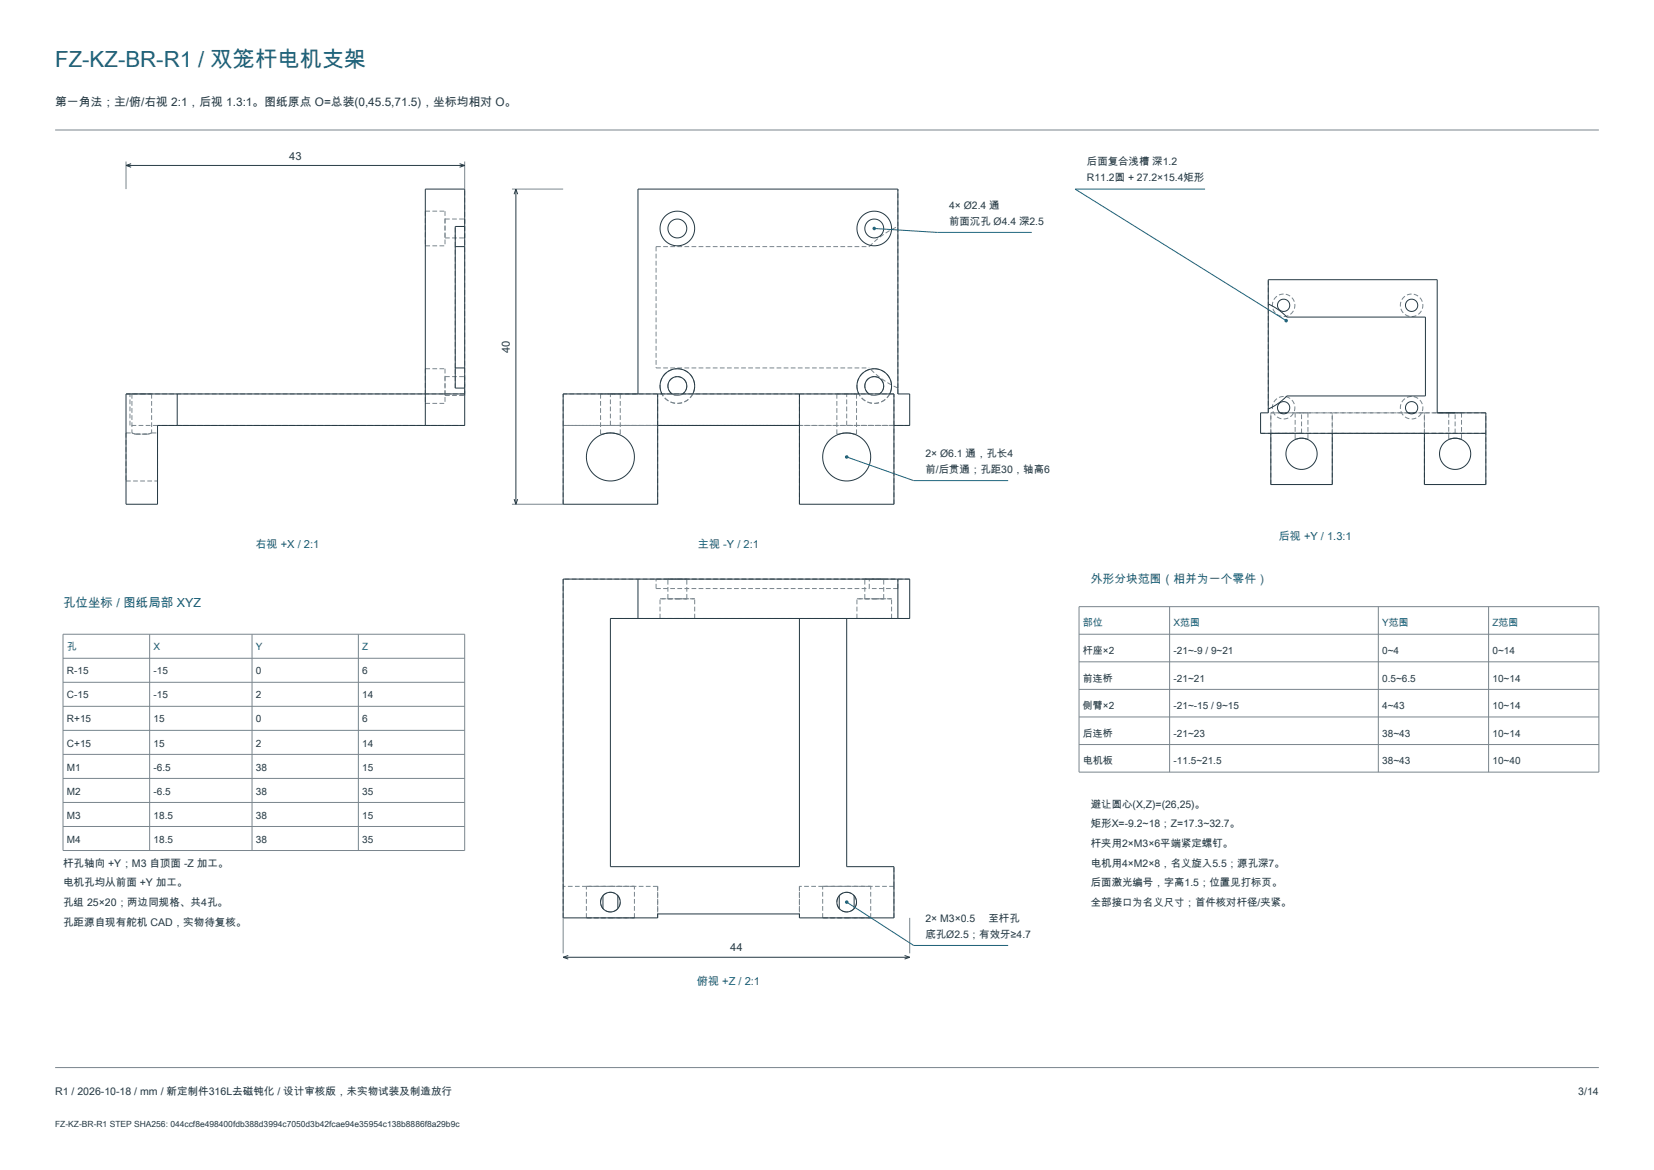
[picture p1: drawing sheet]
<svg xmlns="http://www.w3.org/2000/svg" width="420mm" height="297mm" viewBox="0 0 420 297" stroke-linecap="round" stroke-linejoin="round" font-family="sans-serif">
<path d="M14 33h392M32 41v7M118 41v7M130 48h13M130 128h13M143 233v9M231 233v9M14 271h392" fill="none" stroke="#7a858d" stroke-width=".25"/>
<g fill="none" stroke="#7a858d" stroke-width=".25" stroke-dasharray="1.2 .6" stroke-linecap="butt">
<path d="M108 53.6v8.8M108 53.6h5M113 55.6h5M113 55.6v4.8M113 53.6v8.8M118 55.6v4.8M228 57.5v-9.5M108 62.4h5M113 60.4h5M115.6 62.6v-5.1M166.6 62.6h54.1M166.6 62.6v30.8"/>
<path d="M220.7 62.6l2.9-2.5 2.1-1.5 2.3-1.1M326 74.6a2.86 2.86 0 0 0-2.6 4.2 2.86 2.86 0 0 0 4.9 .3 2.86 2.86 0 0 0-2-4.4l-.3-.1M358.5 74.6a2.86 2.86 0 0 0-2.6 4.2 2.86 2.86 0 0 0 4.9 .3 2.86 2.86 0 0 0-2-4.4l-.3-.1M108 93.6v8.8M108 93.6h5M113 95.6h5M113 95.6v4.8M113 93.6v8.8M115.6 98.5v-5.1M115.6 93.4v-30.8M118 95.6v4.8M166.6 93.4h54.1"/>
<path d="M172 95.6a2.4 2.4 0 0 1 2.1 3.5 2.4 2.4 0 0 1-4 .3 2.4 2.4 0 0 1 1.5-3.8h.4M172 93.6a4.4 4.4 0 0 1 3.9 6.4 4.4 4.4 0 0 1-7.5 .5 4.4 4.4 0 0 1 3-6.9h.6M222 95.6a2.4 2.4 0 0 1 2.1 3.5 2.4 2.4 0 0 1-4 .3 2.4 2.4 0 0 1 1.5-3.8h.4M222 93.6a4.4 4.4 0 0 1 3.9 6.4 4.4 4.4 0 0 1-7.5 .5 4.4 4.4 0 0 1 3-6.9h.6M228 98.5l-2.3-1.1-2.1-1.5-2.9-2.5M228 98.5v-41M32 100h1M32 109.9v12.2M32 109.9h1.5M33 108v-8M33.5 100h2.5M33.5 109.9l.9 .3"/>
<path d="M33.5 100v9.9M34.4 110.2h1.6M34.4 110.2l-.9-.3M34.4 110.2h3.2M36 100h2.5M36 110.2h1.6M37.6 110.2h-3.2M37.6 110.2l.9-.3M38.5 100h-5M38.5 109.9l-.9 .3M38.5 109.9h1.5M38.5 100v9.9"/>
<path d="M40 108h-7M40 109.9v12.2M108 102.4h5M113 100.4h5M118 100v-52M118 108h-78M118 100h-86M143 108v-8M152.5 100h5M152.5 100v10.2M153.1 110.2h-.6M153.1 110.2l1.9-.3"/>
<path d="M155 100h48M155 100h7M155 108v-8M155 109.9l-1.9 .3M155 109.9l1.9 .3M156.9 110.2l-1.9-.3M156.9 110.2h.6M157.5 100v10.2M162 100h-19M167 108h-24M167 108v-8M173.3 100l-1.1 .4-.8-.1-.7-.3"/>
<path d="M175.9 100a4.4 4.4 0 0 1-7.8 0M203 108h-48M203 108v-8M212.5 100h5M212.5 100v10.2M213.1 110.2h-.6M213.1 110.2l1.9-.3M215 108h12M215 100h12M215 100h-12M215 108v-8M215 109.9l-1.9 .3"/>
<path d="M215 109.9l1.9 .3M216.9 110.2l-1.9-.3M216.9 110.2h.6M217.5 100v10.2M223.3 100l-1.1 .4-.8-.1-.7-.3M225.9 100a4.4 4.4 0 0 1-7.8 0M227 108h-24M227 108v-8M228 100v-1.5M231 108h-88M320.1 110h10.4M322 104.8v-33.8"/>
<path d="M322.7 110h15.6M322.7 110v-5.2M325.1 104.8h-2.4M326 100.6a2.86 2.86 0 0 0-2.6 4.2 2.86 2.86 0 0 0 4.9 .3 2.86 2.86 0 0 0-2-4.4l-.3-.1M328.9 104.8v6.6M329.3 111.4l1.2-.2M329.3 111.4h-.4M330.5 110h-7.8M330.5 104.8h-3.7M330.5 104.8h7.8M330.5 110v-5.2M330.5 111.2l1.2 .2"/>
<path d="M330.5 111.2l-1.2 .2M331.7 111.4h.4M331.7 111.4l-1.2-.2M332.1 104.8h-3.2M332.1 104.8v6.6M338.3 110h31.2M338.3 104.8h-15.6M338.3 110v-5.2M357.6 104.8h-19.3M358.5 100.6a2.86 2.86 0 0 0-2.6 4.2 2.86 2.86 0 0 0 4.9 .3 2.86 2.86 0 0 0-2-4.4l-.3-.1M361.7 110h15.6M361.7 110h-23.4"/>
<path d="M361.7 104.8h-23.4M361.7 110v-5.2M365 104.8h-5.7M367.9 104.8v6.6M368.3 111.4l1.2-.2M368.3 111.4h-.4M369.5 110v-5.2M369.5 111.2l1.2 .2M369.5 111.2l-1.2 .2M370.7 111.4h.4M370.7 111.4l-1.2-.2M371.1 104.8h-3.2"/>
<path d="M371.1 104.8v6.6M377.3 104.8h-15.6M32 122.1h8M143 128v-20M167 128v-20M203 128v-20M227 128v-20M322.7 123v-18.2M338.3 123v-18.2M361.7 123v-18.2M377.3 123v-18.2M143 147v78"/>
<path d="M166.6 147h54.1M166.6 149.4v-2.4M166.6 149.4h54.1M167.6 157h4.4M167.6 152h4.4M167.6 157v-5M169.6 147h2.4M169.6 152h2.4M169.6 152v-5M172 147h2.4M172 152h2.4M172 157h4.4"/>
<path d="M172 152h4.4M174.4 147h-4.8M174.4 152h-4.8M174.4 152v-5M176.4 157h-8.8M176.4 152h-8.8M176.4 157v-5M203 157h-48M215 157h-12M217.6 157h4.4M217.6 152h4.4M217.6 157v-5"/>
<path d="M219.6 147h2.4M219.6 152h2.4M219.6 152v-5M220.7 147h7.3M220.7 149.4v-2.4M222 147h2.4M222 152h2.4M222 157h4.4M222 152h4.4M224.4 147h-4.8M224.4 152h-4.8M224.4 152v-5"/>
<path d="M226.4 157h-8.8M226.4 152h-8.8M226.4 157v-5M228 149.4v-2.4M228 149.4h-7.3M231 147h-88M231 157h-16M143 233v-8M148.9 225h6.1M148.9 233h6.1M148.9 233v-8M152.5 229l.2-.9 .4-.7"/>
<path d="M153.1 230.6l-.4-.7-.2-.9M153.1 227.4a2.5 2.5 0 0 1 1.9-.9M155 225h6.1M155 233h6.1M155 231.5a2.5 2.5 0 0 1-1.9-.9M155 226.5a2.5 2.5 0 0 1 1.9 .9M156.9 230.6a2.5 2.5 0 0 1-1.9 .9M156.9 227.4a2.5 2.5 0 0 1 0 3.2M161.1 225h-12.2M161.1 233h-12.2M161.1 233v-8M167 225h-24"/>
<path d="M167 225v7M167 233v-8M203 225v7M203 233v-8M208.9 225h6.1M208.9 233h6.1M208.9 233v-8M212.5 229l.2-.9 .4-.7M213.1 230.6l-.4-.7-.2-.9M213.1 227.4a2.5 2.5 0 0 1 1.9-.9M215 225h6.1M215 233h6.1"/>
<path d="M215 231.5a2.5 2.5 0 0 1-1.9-.9M215 226.5a2.5 2.5 0 0 1 1.9 .9M216.9 230.6a2.5 2.5 0 0 1-1.9 .9M216.9 227.4a2.5 2.5 0 0 1 0 3.2M221.1 225h-12.2M221.1 233h-12.2M221.1 233v-8M227 225h-24M227 225v-5M227 233v-8"/>
</g>
<g fill="none" stroke="#253943" stroke-width=".25">
<path d="M32 42h86M32 42l1.3 .4M33.3 41.6l-1.3 .4M116.7 41.6l1.3 .4M118 57.5v5.1M118 57.5v-9.5h-10v60M118 57.5h-2.4v41h2.4M118 42l-1.3 .4M131 48v80M131 48l.5 1.3M131 48l-.5 1.3M115.6 62.6h2.4"/>
<path d="M118 62.6v30.8M322 77.2l2.9 1.6 1.9 1.7h35.2v20h-35.2l-1.9 1.7-2.9 1.6M115.6 93.4h2.4M118 93.4v5.1M118 98.5v9.5h-78v20h-8v-28h86M45 100v8M162 100v-52h66v52h3v8h-4M167 100v28h-24v-28h84v28h-24v-28M167 108h36M168.1 100a4.4 4.4 0 0 1 3.9-6.4 4.4 4.4 0 0 1 3.9 6.4M170.7 100a2.4 2.4 0 0 1-.5-3.6 2.4 2.4 0 0 1 3.6 0 2.4 2.4 0 0 1-.5 3.6M218.1 100a4.4 4.4 0 0 1 3.9-6.4 4.4 4.4 0 0 1 3.9 6.4"/>
<path d="M220.7 100a2.4 2.4 0 0 1-.5-3.6 2.4 2.4 0 0 1 3.6 0 2.4 2.4 0 0 1-.5 3.6M322.7 110v13h15.6v-13M325.1 104.8h1.7M357.6 104.8h1.7M361.7 110v13h15.6v-18.2h-12.3v-33.8h-43v33.8h-1.9v5.2h57.2M130.5 126.7l.5 1.3M131.5 126.7l-.5 1.3M162 147v10M203 157v63h-48v-63h76v-10h-88v86h24v-1h36v1h24v-13h-12v-63M228 147v10M153.1 227.4v3.2M156.9 227.4v3.2"/>
<path d="M213.1 227.4v3.2M216.9 227.4v3.2M143 243h88M143 243l1.3 .4M144.3 242.5l-1.3 .5M229.7 242.5l1.3 .5M231 243l-1.3 .4"/>
<circle cx="172" cy="58" r="2.4"/>
<circle cx="172" cy="58" r="4.4"/>
<circle cx="222" cy="58" r="2.4"/>
<circle cx="222" cy="58" r="4.4"/>
<circle cx="326" cy="77.5" r="1.56"/>
<circle cx="358.5" cy="77.5" r="1.56"/>
<circle cx="155" cy="116" r="6.1"/>
<circle cx="215" cy="116" r="6.1"/>
<circle cx="326" cy="103.5" r="1.56"/>
<circle cx="330.5" cy="115.2" r="4"/>
<circle cx="358.5" cy="103.5" r="1.56"/>
<circle cx="369.5" cy="115.2" r="4"/>
<circle cx="155" cy="229" r="2.5"/>
<circle cx="215" cy="229" r="2.5"/>
</g>
<path d="M215 116l17 6h24" fill="none" stroke="#19637c" stroke-width=".25"/>
<circle cx="215" cy="116" r=".45" fill="#19637c"/>
<path d="M215 229l17 11h24" fill="none" stroke="#19637c" stroke-width=".25"/>
<circle cx="215" cy="229" r=".45" fill="#19637c"/>
<path d="M222 58l16 1h24" fill="none" stroke="#19637c" stroke-width=".25"/>
<circle cx="222" cy="58" r=".45" fill="#19637c"/>
<path d="M306 48h-33l53.6 33.4" fill="none" stroke="#19637c" stroke-width=".25"/>
<circle cx="326.6" cy="81.4" r=".45" fill="#19637c"/>
<g fill="none" stroke="#7a858d" stroke-width=".25">
<path d="M274 154h132v42h-132zM297 154v42M350 154v42M378 154v42M16 161h102v54.9h-102zM16 167.1h102M16 173.2h102M16 179.3h102M38 161v54.9M64 161v54.9M91 161v54.9M274 161h132"/>
<path d="M274 168h132M274 175h132M16 185.4h102M16 191.5h102M16 197.6h102M274 182h132M274 189h132M16 203.7h102M16 209.8h102"/>
</g>
<text font-size="5.6" fill="#19637c" x="14" y="17">FZ-KZ-BR-R1 / 双笼杆电机支架</text>
<text font-size="3.2" fill="#19637c" x="16" y="154">孔位坐标 / 图纸局部 XYZ</text>
<text font-size="3" fill="#253943" x="14" y="27">第一角法；主/俯/右视 2:1，后视 1.3:1。图纸原点 O=总装(0,45.5,71.5)，坐标均相对 O。</text>
<text font-size="3" fill="#19637c" x="277" y="148">外形分块范围（相并为一个零件）</text>
<g font-size="2.8" fill="#253943">
<text x="73.4" y="40.5">43</text>
<text x="129.5" y="89.6" transform="rotate(-90 129.5 89.6)">40</text>
<text x="185.4" y="241.5">44</text>
</g>
<g font-size="2.8" fill="#19637c">
<text x="324.7" y="137">后视 +Y / 1.3:1</text>
<text x="64.9" y="139">右视 +X / 2:1</text>
<text x="177.2" y="139">主视 -Y / 2:1</text>
<text x="177" y="250">俯视 +Z / 2:1</text>
</g>
<g font-size="2.7" fill="#253943">
<text x="16" y="220">杆孔轴向 +Y；M3 自顶面 -Z 加工。</text>
<text x="16" y="225">电机孔均从前面 +Y 加工。</text>
<text x="16" y="230">孔组 25×20；两边同规格、共4孔。</text>
<text x="16" y="235">孔距源自现有舵机 CAD，实物待复核。</text>
<text x="14" y="278">R1 / 2026-10-18 / mm / 新定制件316L去磁钝化 / 设计审核版，未实物试装及制造放行</text>
<text x="400.8" y="278">3/14</text>
</g>
<g font-size="2.6" fill="#253943">
<text x="276" y="42">后面复合浅槽 深1.2</text>
<text x="276" y="46">R11.2圆 + 27.2×15.4矩形</text>
<text x="241" y="53">4× Ø2.4 通</text>
<text x="241" y="57">前面沉孔 Ø4.4 深2.5</text>
<text x="235" y="116">2× Ø6.1 通，孔长4</text>
<text x="235" y="120">前/后贯通；孔距30，轴高6</text>
<text x="277" y="205">避让圆心(X,Z)=(26,25)。</text>
<text x="277" y="210">矩形X=-9.2~18；Z=17.3~32.7。</text>
<text x="277" y="215">杆夹用2×M3×6平端紧定螺钉。</text>
<text x="277" y="220">电机用4×M2×8，名义旋入5.5；源孔深7。</text>
<text x="277" y="225">后面激光编号，字高1.5；位置见打标页。</text>
<text x="235" y="234">2× M3×0.5</text>
<text x="251" y="234">至杆孔</text>
<text x="277" y="230">全部接口为名义尺寸；首件核对杆径/夹紧。</text>
<text x="235" y="238">底孔Ø2.5；有效牙≥4.7</text>
</g>
<g font-size="2.5" fill="#19637c">
<text x="275" y="159">部位</text>
<text x="298" y="159">X范围</text>
<text x="351" y="159">Y范围</text>
<text x="379" y="159">Z范围</text>
<text x="17" y="165.1">孔</text>
<text x="39" y="165.1">X</text>
<text x="65" y="165.1">Y</text>
<text x="92" y="165.1">Z</text>
</g>
<g font-size="2.5" fill="#253943">
<text x="275" y="166">杆座×2</text>
<text x="298" y="166">-21~-9 / 9~21</text>
<text x="351" y="166">0~4</text>
<text x="379" y="166">0~14</text>
<text x="17" y="171.2">R-15</text>
<text x="39" y="171.2">-15</text>
<text x="65" y="171.2">0</text>
<text x="92" y="171.2">6</text>
<text x="275" y="173">前连桥</text>
<text x="298" y="173">-21~21</text>
<text x="351" y="173">0.5~6.5</text>
<text x="379" y="173">10~14</text>
<text x="17" y="177.3">C-15</text>
<text x="39" y="177.3">-15</text>
<text x="65" y="177.3">2</text>
<text x="92" y="177.3">14</text>
<text x="17" y="183.4">R+15</text>
<text x="39" y="183.4">15</text>
<text x="65" y="183.4">0</text>
<text x="92" y="183.4">6</text>
<text x="275" y="180">侧臂×2</text>
<text x="298" y="180">-21~-15 / 9~15</text>
<text x="351" y="180">4~43</text>
<text x="379" y="180">10~14</text>
<text x="17" y="189.5">C+15</text>
<text x="39" y="189.5">15</text>
<text x="65" y="189.5">2</text>
<text x="92" y="189.5">14</text>
<text x="275" y="187">后连桥</text>
<text x="298" y="187">-21~23</text>
<text x="351" y="187">38~43</text>
<text x="379" y="187">10~14</text>
<text x="17" y="195.6">M1</text>
<text x="39" y="195.6">-6.5</text>
<text x="65" y="195.6">38</text>
<text x="92" y="195.6">15</text>
<text x="275" y="194">电机板</text>
<text x="298" y="194">-11.5~21.5</text>
<text x="351" y="194">38~43</text>
<text x="379" y="194">10~40</text>
<text x="17" y="201.7">M2</text>
<text x="39" y="201.7">-6.5</text>
<text x="65" y="201.7">38</text>
<text x="92" y="201.7">35</text>
<text x="17" y="207.8">M3</text>
<text x="39" y="207.8">18.5</text>
<text x="65" y="207.8">38</text>
<text x="92" y="207.8">15</text>
<text x="17" y="213.9">M4</text>
<text x="39" y="213.9">18.5</text>
<text x="65" y="213.9">38</text>
<text x="92" y="213.9">35</text>
</g>
<text font-size="2.2" fill="#253943" x="14" y="286">FZ-KZ-BR-R1 STEP SHA256: 044ccf8e498400fdb388d3994c7050d3b42fcae94e35954c138b8886f8a29b9c</text>
</svg>
